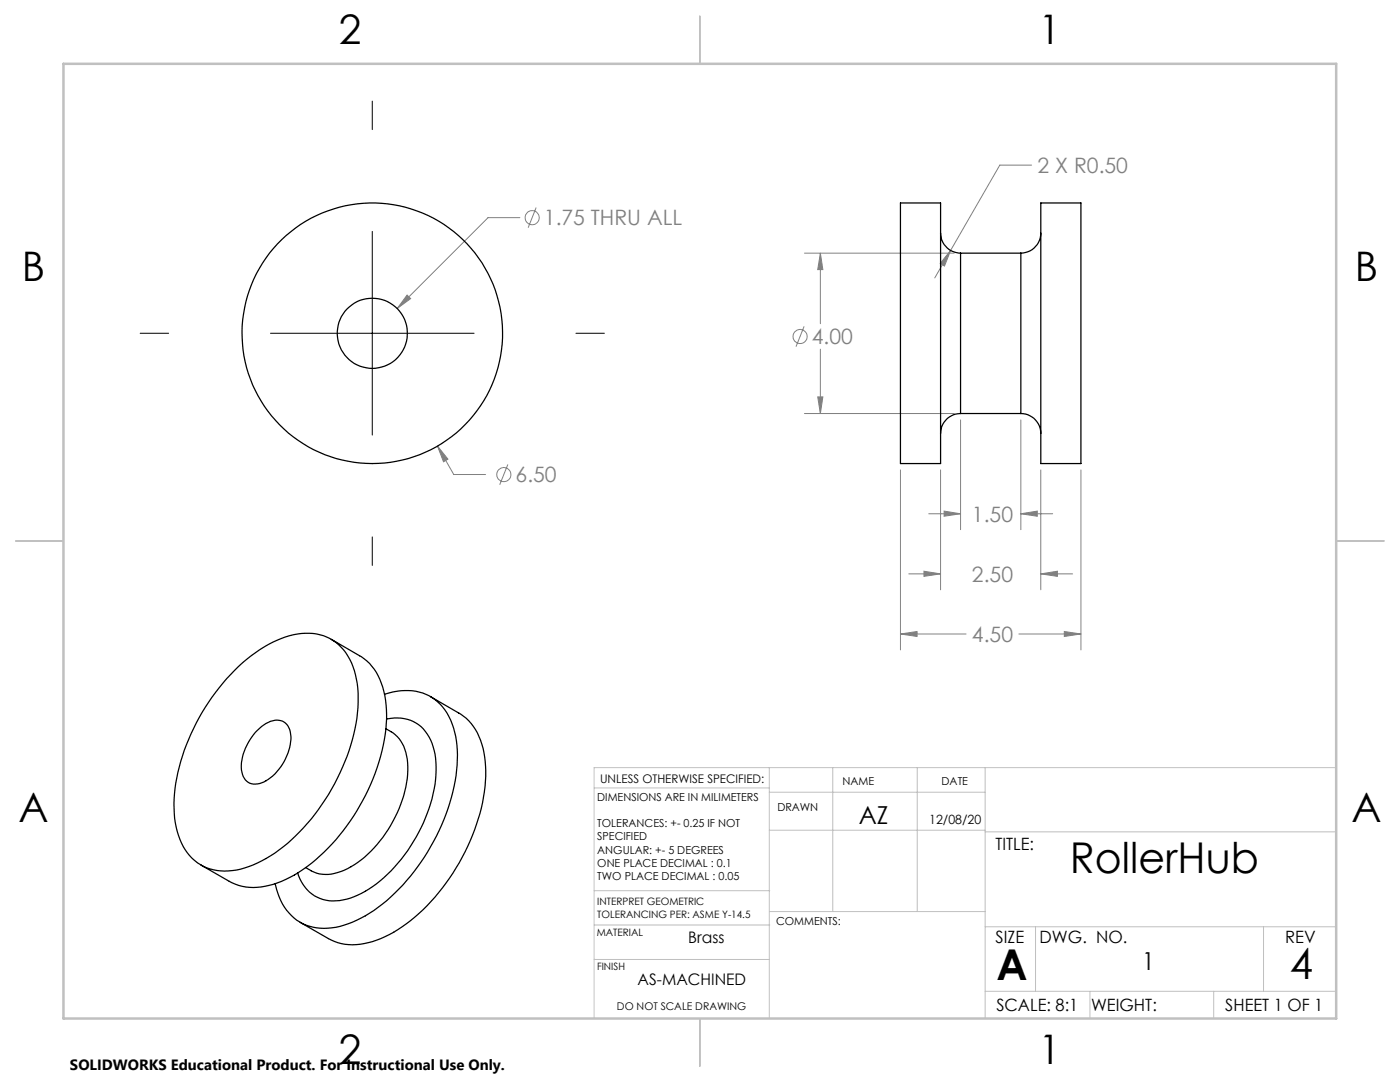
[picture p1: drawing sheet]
<svg xmlns="http://www.w3.org/2000/svg" width="279mm" height="216mm" viewBox="0 0 279 216" stroke-linecap="round" stroke-linejoin="round" font-family="sans-serif">
<g fill="none" stroke="#808080" stroke-width=".2">
<path d="M205.9 32.9h-6.4l-9.8 17.1M81.2 58.9l.8 .7-2.7 2zM103.8 43.4h-6.4l-18.1 18.2M107 41.4l-1.6 4M160.5 50.5h29.9M163.7 50.5l.5 3.3h-1zM163.7 50.5v14.1M189.7 50l-1.2 3.1-.9-.5zM189.7 50l-3.2 5.5M160.5 65.1l-1.6 4.1M163.2 79.2h1l-.5 3.3zM163.7 69.7v12.8"/>
<path d="M87.3 89l2.1 2.6-.9 .5zM87.3 89l3.3 5.7h6.3M101.4 92.7l-1.7 4M160.5 82.5h29.9M179.7 93.8v35.9M187.7 93.8v23.9M191.7 83.8v21.9M203.7 83.8v21.9M207.7 93.8v23.9M215.7 93.8v35.9M181.4 114.5h6.3M184.4 114l3.3 .5-3.3 .5z"/>
<path d="M185.3 102.5h6.4M188.4 102l3.3 .5-3.3 .5zM203.7 102.5l3.3-.5v1zM203.7 102.5h6.4M207.7 114.5l3.3-.5v1zM207.7 114.5h6.4M179.7 126.5l3.3-.5v1zM179.7 126.5h13.1M203.3 126.5h12.4M212.4 126l3.3 .5-3.3 .5z"/>
<circle cx="106.2" cy="43.4" r="1.41"/>
<circle cx="159.7" cy="67.1" r="1.4"/>
<circle cx="100.6" cy="94.7" r="1.4"/>
</g>
<path d="M74.3 20.2v5.7M74.3 46.2v40.6M28 66.5h5.7M54 66.5h40.6M114.9 66.5h5.7M74.3 107.1v5.7" fill="none" stroke="#000" stroke-width=".2"/>
<g fill="none" stroke="#c0c0c0" stroke-width=".2">
<path d="M118.6 157.2h34.9M153.5 153.2v50M153.5 158.1h43.1M166.2 153.2v28.7M183.1 153.2v28.7M196.6 153.2v50M266.7 153.2h-148.1v50M118.6 177.7h35M153.5 165.7h43.1M196.6 166h70.1M118.6 191.5h34.9M118.6 184.6h35"/>
<path d="M153.6 181.9h43M196.6 197.8h70.1M196.6 184.9h70.1M206.7 184.9v12.9M217.5 197.8v5.4M242.2 197.8v5.4M252.2 184.9v12.9"/>
</g>
<path d="M139.7 3.2v9.5M3.1 107.9h9.6M266.7 107.9h9.5M139.7 203.2v9.6" fill="none" stroke="#c0c0c0" stroke-width=".25"/>
<path d="M12.7 12.7h254v190.5h-254z" fill="none" stroke="#c0c0c0" stroke-width=".5"/>
<path d="M81.2 58.9l-1.9 2.7 2.7-2zM87.3 89l1.2 3.1 .9-.5zM179.7 126.5l3.3-.5v1zM212.4 126l3.3 .5-3.3 .5zM184.4 114l3.3 .5-3.3 .5zM207.7 114.5l3.3-.5v1zM188.4 102l3.3 .5-3.3 .5zM203.7 102.5l3.3-.5v1zM189.7 50l-2.1 2.6 .9 .5zM163.7 50.5l.5 3.3h-1zM163.2 79.2h1l-.5 3.3z" fill="#808080"/>
<g fill="none" stroke="#000" stroke-width=".25">
<path d="M179.7 40.5h8v52h-8zM187.7 46.5a4.1 4.1 0 0 0 4 4M191.7 50.5v32M191.7 50.5h12M203.7 50.5v32M207.7 46.5a4.1 4.1 0 0 1-4 4M207.7 40.5h8v52h-8zM191.7 82.5a4 4 0 0 0-4 4M191.7 82.5h12M203.7 82.5a4 4 0 0 1 4 4M47.6 133a23 23 0 0 1 12.6-6.6 9.6 9.6 0 0 1 10.5 7.4 27.1 27.1 0 0 1-1.1 16.1 42 42 0 0 1-14.8 20.4 17 17 0 0 1-11.4 3.4 9.7 9.7 0 0 1-8-7.8 28 28 0 0 1 1.4-16.1 43.9 43.9 0 0 1 10.8-16.8zM66.1 127.6l5.7 3.2a10.5 10.5 0 0 1 4.8 7.1 28.4 28.4 0 0 1-1.7 16.3 40.5 40.5 0 0 1-16.1 20.4 14.6 14.6 0 0 1-11.2 2.1l-1.8-.8-5.7-3.3"/>
<path d="M76.7 138.5a10.4 10.4 0 0 1 10.7 1.6 14.2 14.2 0 0 1 3.9 10.5 40.1 40.1 0 0 1-9.4 24.2 29 29 0 0 1-14.1 10.1 9.8 9.8 0 0 1-11-3.9l-1.1-2.1-.8-2.6M85.9 139l5.6 3.3a11.3 11.3 0 0 1 5.2 8.8 32.9 32.9 0 0 1-3.4 17.8 38.5 38.5 0 0 1-15.6 17.6 13.3 13.3 0 0 1-11 1.4l-6.8-3.9M50.9 146.2a5.7 5.7 0 0 1 5.1-2.4 3.1 3.1 0 0 1 2.1 3.2 10.5 10.5 0 0 1-5.9 9.2 2.78 2.78 0 0 1-4-2.5 10.8 10.8 0 0 1 2.7-7.5zM77 145.4a7.4 7.4 0 0 1 4.4 6.8 23.7 23.7 0 0 1-5.6 15.6 17 17 0 0 1-9.7 6.6 6.5 6.5 0 0 1-5.1-1.3M77.2 143.5a7.6 7.6 0 0 1 9.4 6.2 23.3 23.3 0 0 1-2.1 14.5 30.9 30.9 0 0 1-11.6 13.6 11.3 11.3 0 0 1-8.4 1.7 7.6 7.6 0 0 1-5.1-5.3"/>
<circle cx="74.3" cy="66.5" r="26"/>
<circle cx="74.3" cy="66.5" r="7"/>
</g>
<g font-size="8.5">
<text x="213.5" y="174.2">RollerHub</text>
<text x="198.9" y="195.5">A</text>
<text x="257.4" y="195.4">4</text>
</g>
<g font-size="8.1">
<text x="67.6" y="8.9">2</text>
<text x="207.3" y="8.9">1</text>
<text x="4.4" y="56.1">B</text>
<text x="270.4" y="56.1">B</text>
<text x="3.7" y="164.1">A</text>
<text x="269.7" y="164.1">A</text>
<text x="67.6" y="212.4">2</text>
<text x="207.3" y="212.4">1</text>
</g>
<g font-size="4.9">
<text x="171.4" y="164.4">AZ</text>
<text x="227.9" y="193.5">1</text>
</g>
<g font-size="4.2" fill="#808080">
<text x="207.1" y="34.5">2 X R0.50</text>
<text x="108.6" y="45">1.75 THRU ALL</text>
<text x="162" y="68.7">4.00</text>
<text x="102.9" y="96.2">6.50</text>
<text x="194" y="104.1">1.50</text>
<text x="194" y="116.1">2.50</text>
<text x="194" y="128.1">4.50</text>
</g>
<g font-size="3.4">
<text x="198.7" y="169.7">TITLE:</text>
<text x="198.7" y="188.1">SIZE</text>
<text x="207.5" y="188.1">DWG. NO.</text>
<text x="256.5" y="188.2">REV</text>
<text x="198.8" y="201.7">SCALE: 8:1</text>
<text x="217.7" y="201.8">WEIGHT:</text>
<text x="244.5" y="201.7">SHEET 1 OF 1</text>
</g>
<g font-size="3.2">
<text x="137.3" y="188.1">Brass</text>
<text x="127.3" y="196.6">AS-MACHINED</text>
</g>
<text font-size="3" x="14" y="213.5">SOLIDWORKS Educational Product. For Instructional Use Only.</text>
<text font-size="2.5" x="185.4" y="164.4">12/08/20</text>
<text font-size="2.4" x="119.8" y="156.2">UNLESS OTHERWISE SPECIFIED:</text>
<g font-size="2.2">
<text x="119.2" y="159.7">DIMENSIONS ARE IN MILIMETERS</text>
<text x="155.1" y="161.8">DRAWN</text>
<text x="168.2" y="156.7">NAME</text>
<text x="187.9" y="156.7">DATE</text>
<text x="119.2" y="165">TOLERANCES: +- 0.25 IF NOT</text>
<text x="119.2" y="167.7">SPECIFIED</text>
<text x="119.2" y="170.3">ANGULAR: +- 5 DEGREES</text>
<text x="119.2" y="173">ONE PLACE DECIMAL : 0.1</text>
<text x="119.2" y="175.6">TWO PLACE DECIMAL : 0.05</text>
<text x="154.9" y="184.6">COMMENTS:</text>
</g>
<text font-size="2.1" x="123.1" y="201.6">DO NOT SCALE DRAWING</text>
<g font-size="2">
<text x="119.2" y="180.6">INTERPRET GEOMETRIC</text>
<text x="119.2" y="183.1">TOLERANCING PER: ASME Y-14.5</text>
<text x="119.1" y="186.7">MATERIAL</text>
<text x="119.1" y="193.5">FINISH</text>
</g>
</svg>
